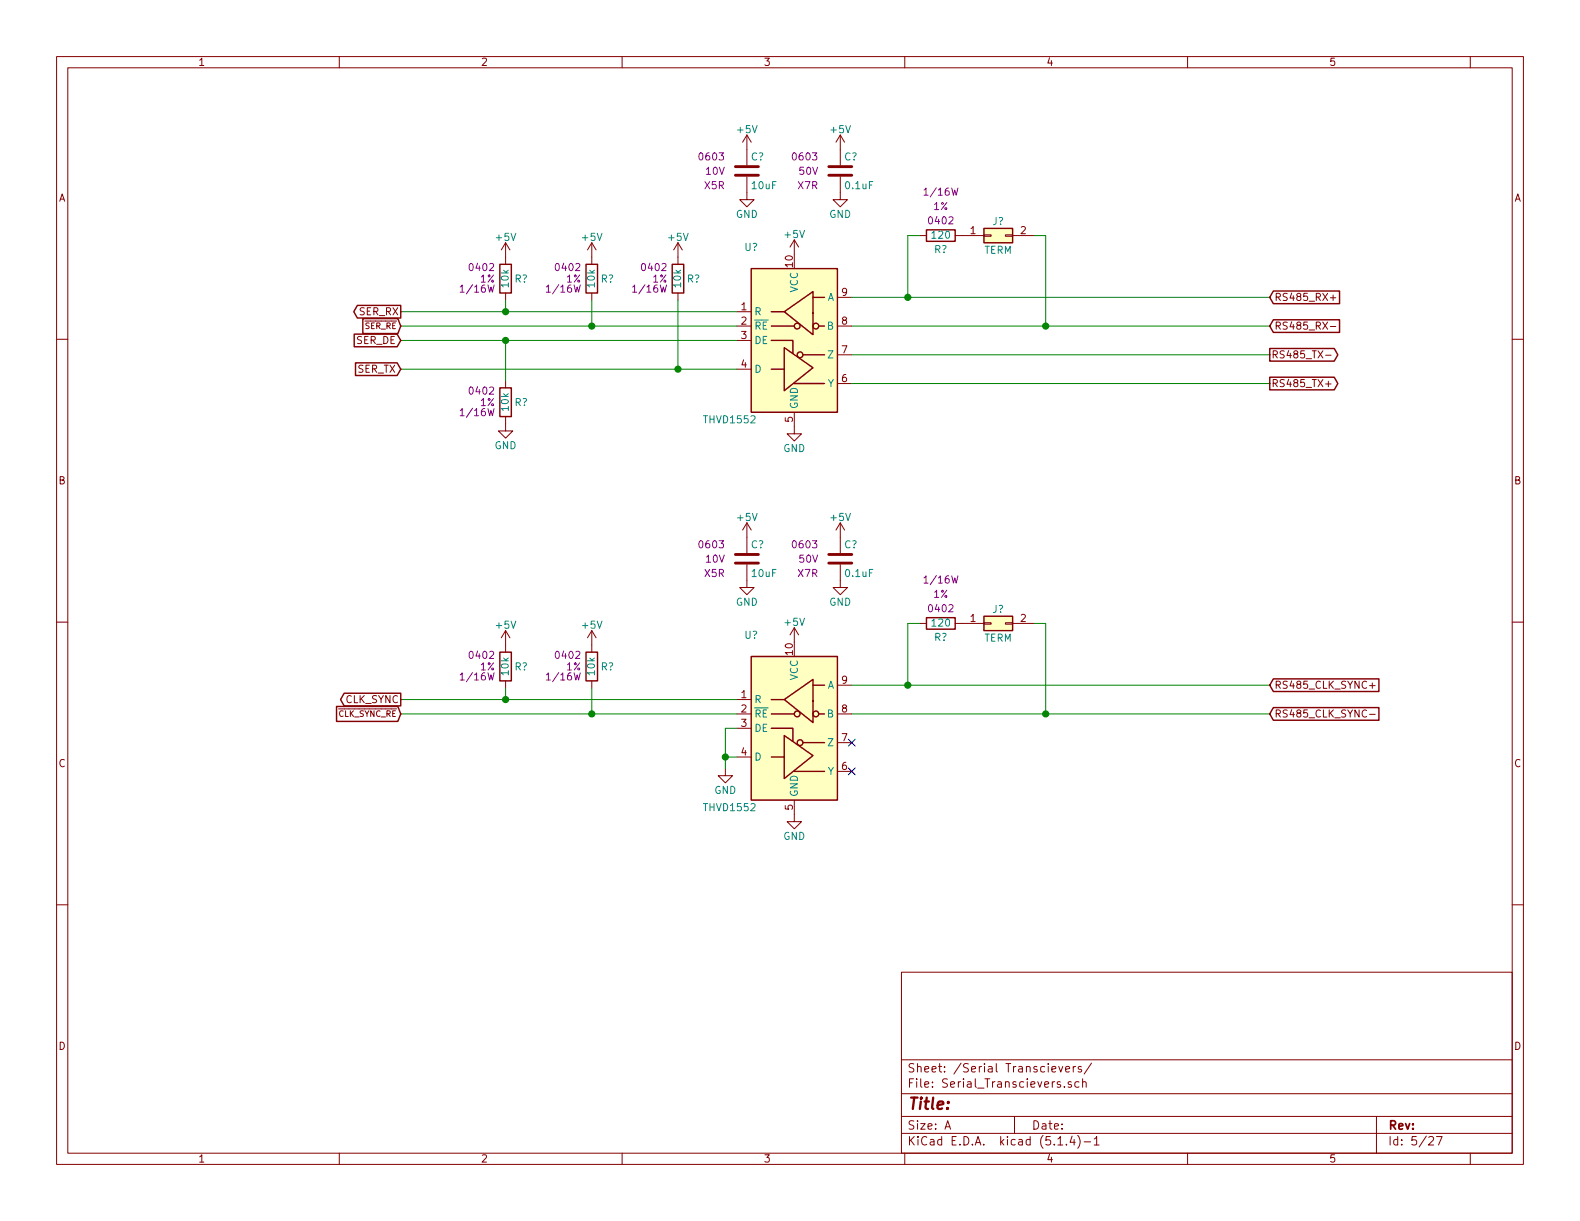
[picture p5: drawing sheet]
<svg xmlns="http://www.w3.org/2000/svg" width="279mm" height="216mm" viewBox="0 0 279 216" stroke-linecap="round" stroke-linejoin="round" font-family="sans-serif">
<g fill="none" stroke="#840000" stroke-width=".18">
<path d="M10 10h259.4v195.9h-259.4zM12 12h255.4v191.9h-255.4zM60 10v2M110 10v2M160 10v2M210 10v2M260 10v2M132.1 31.2v4.1h1.2l-1.2 1.3-1.3-1.3h1.3M132.1 23.9v5.3M132.1 23.9l-.8 1.2M132.1 23.9l.7 1.2M148.6 31.2v4.1h1.3l-1.3 1.3-1.3-1.3h1.3"/>
<path d="M148.6 23.9v5.3M148.6 23.9l-.8 1.2M148.6 23.9l.8 1.2M10 60h2M89.4 42.9l-.8 1.3M89.4 42.9v3.8M89.4 51.8v1.3M89.4 42.9l.8 1.3M104.6 42.9l-.7 1.3M104.6 42.9v3.8M104.6 51.8v1.3M104.6 42.9l.8 1.3"/>
<path d="M119.9 42.9l-.8 1.3M119.9 42.9v3.8M119.9 51.8v1.3M119.9 42.9l.7 1.3M130.3 55.1h2.5M130.3 57.7h2.5M140.5 42.4v2.6M140.5 42.4l-.8 1.3M140.5 42.4l.7 1.3M148.1 57.7h2.5M148.1 52.6h2.5M162.6 41.7h1.2"/>
<path d="M168.9 41.7h5.1M174 41.5h1.3v.3h-1.3zM177.8 41.5h1.3v.3h-1.3zM179.1 41.7h3.8M235.3 52.7h.9M235.3 57.7h.9M267.4 60h2M89.4 73.7v2.5h1.3l-1.3 1.3-1.3-1.3h1.3M89.4 67.3v1.3M130.3 60.2h2.5M130.3 65.3h2.5M140.5 72.9v3.8h1.2l-1.2 1.3-1.3-1.3h1.3"/>
<path d="M148.1 67.8h2.5M148.1 62.7h2.5M234.4 62.8h1M234.4 67.9h1M132.1 99.8v4.1h1.2l-1.2 1.3-1.3-1.3h1.3M132.1 92.5v5.3M132.1 92.5l-.8 1.2M132.1 92.5l.7 1.2M148.6 99.8v4.1h1.3l-1.3 1.3-1.3-1.3h1.3M148.6 92.5v5.3M148.6 92.5l-.8 1.2M148.6 92.5l.8 1.2"/>
<path d="M10 110h2M89.4 111.5v3.8M89.4 111.5l-.8 1.3M89.4 111.5l.8 1.3M104.6 111.5v3.8M104.6 111.5l-.7 1.3M104.6 111.5l.8 1.3M140.5 111v2.5M140.5 111l-.8 1.3M140.5 111l.7 1.3M162.6 110.2h1.2M168.9 110.2h5.1"/>
<path d="M174 110.1h1.3v.3h-1.3zM177.8 110.1h1.3v.3h-1.3zM179.1 110.2h3.8M267.4 110h2M89.4 120.4v1.3M104.6 120.4v1.3M128.3 135.9v1.3h1.2l-1.2 1.2-1.3-1.2h1.3M130.3 123.7h2.5M130.3 126.2h2.5M130.3 128.8h2.5M130.3 133.9h2.5M148.1 126.2h2.5"/>
<path d="M148.1 136.4h2.5M148.1 131.3h2.5M148.1 121.2h2.5M242.2 121.2h1M242.2 126.3h1M242.7 120.8v.9M10 160h2M140.5 141.5v3.8h1.2l-1.2 1.3-1.3-1.3h1.3M267.4 160h2M159.4 171.9h108v32h-108zM159.4 197.4h108M159.4 193.4h108"/>
<path d="M159.4 187.4h108M167.1 199.7l.5-1.5 .5 1.5M167.2 199.2h.8M179.4 197.4v3M187.2 188.6l.4 1 .3-1M188.2 192.1v.2M188.4 189.1l.8-.2-.1-.3h-.5l-.2 .2 .1 .7h.6M189.4 191.3h-.3l-.2 .2 .1 .2 .4 .1v.4h-.5M189.8 188.6v1M190.2 188.6l-.4 .2M190.8 191.3h-.4l-.3 .2v.6l.3 .2 .4-.1M191.2 188.6h-.3l-.2 .2v.2l.5 .1v.4h-.5"/>
<path d="M191.4 191.4l.2-.1h.4l.1 1M191.4 190.8v1.5M193 188l-1.3 1.9M243.4 197.4v6.5M60 203.9v2M110 203.9v2M159.4 200.4h108M160 203.9v2M187.1 202.5h.8M188.6 202.3v.2M189.6 200.9l-.4 1.1h.9M189.9 201.5v1"/>
<path d="M190.6 200.8a1.71 1.71 0 0 1 0 2.2M191.7 201.9h1.2M193.5 201.4l.4-.4v1.5M193.5 202.5h.9M210 203.9v2M252.7 201.1l.2-.1h.3l.3 .4-.9 1.1h.9M254 201h1l-.6 1.5M260 203.9v2"/>
</g>
<path d="M130 31h4.1M130 29.5h4.1M146.6 31h4M146.6 29.5h4M130 99.6h4.1M130 98h4.1M146.6 99.6h4M146.6 98h4" fill="none" stroke="#840000" stroke-width=".51"/>
<g fill="#ffffc2" stroke="#ffffc2" stroke-width=".18">
<path d="M174 40.4h5.1v2.5h-5.1z"/>
<path d="M132.8 116.1h15.3v25.4h-15.3z"/>
<path d="M174 109h5.1v2.5h-5.1z"/>
<path d="M132.8 47.5h15.3v25.4h-15.3z"/>
</g>
<g fill="none" stroke="#840000" stroke-width=".25">
<path d="M62.6 59.1h7.6l.7 1.1-.7 1.1h-7.6zM63.2 54h7.7v2.2h-7.7l-.6-1.1zM64.2 56.3h6.2l.5 1.4-.5 1.3h-6.2zM88.4 46.7h2v5.1h-2zM103.6 46.7h2.1v5.1h-2.1zM118.9 46.7h2v5.1h-2zM132.8 47.5h15.3v25.4h-15.3zM136.4 57.7h4.1M136.4 55.1h2.3M138.7 55.1l5.1-3.5v7.6zM143.8 52.6h2M144.8 57.7h1"/>
<path d="M163.8 40.6h5.1v2.1h-5.1zM174 40.4h5.1v2.5h-5.1zM225.2 51.5h11.7v2.2h-11.7l-.7-1.1zM225.2 56.5h11.7v2.3h-11.7l-.7-1.1zM62.9 64.2h7.3l.7 1.1-.7 1.1h-7.3zM88.4 68.6h2v5.1h-2zM136.4 60.2h3.8v2.3M136.4 65.3h2.3M138.7 61.5l5.1 3.5-5.1 4.1zM140.5 67.8h5.3M142 62.7h3.8M224.5 61.6h11.4l.7 1.1-.7 1.2h-11.4z"/>
<path d="M224.5 66.7h11.4l.7 1.1-.7 1.1h-11.4zM88.4 115.3h2v5.1h-2zM103.6 115.3h2.1v5.1h-2.1zM132.8 116.1h15.3v25.4h-15.3zM163.8 109.2h5.1v2.1h-5.1zM174 109h5.1v2.5h-5.1zM59.5 124.9h10.9l.5 1.3-.5 1.4h-10.9zM60.9 122.6h10v2.2h-10l-.7-1.1zM136.4 128.8h3.8v2.3M136.4 126.2h4.1M136.4 133.9h2.3M136.4 123.7h2.3"/>
<path d="M138.7 130l5.1 3.6-5.1 4.1zM138.7 123.7l5.1-3.6v7.7zM140.5 136.4h5.3M142 131.3h3.8M143.8 121.2h2M144.8 126.2h1M225.2 120h18.6v2.3h-18.6l-.7-1.1zM225.2 125.1h18.6v2.3h-18.6l-.7-1.2z"/>
<circle cx="141" cy="57.7" r=".51"/>
<circle cx="144.3" cy="57.7" r=".51"/>
<circle cx="141.5" cy="62.7" r=".51"/>
<circle cx="141" cy="126.2" r=".51"/>
<circle cx="141.5" cy="131.3" r=".51"/>
<circle cx="144.3" cy="126.2" r=".51"/>
</g>
<g fill="none" stroke="#008400" stroke-width=".18">
<path d="M70.9 57.7h59.4M70.9 55.1h59.4M89.4 53.1v2M104.6 53.1v4.6M119.9 53.1v12.2M150.6 57.7h73.9M150.6 52.6h73.9M162.6 41.7h-2.1v10.9M182.9 41.7h2v16M70.9 60.2h59.4M70.9 65.3h59.4M89.4 60.2v7.1"/>
<path d="M150.6 62.7h73.9M150.6 67.8h73.9M162.6 110.2h-2.1v11M182.9 110.2h2v16M70.9 126.2h59.4M70.9 123.7h59.4M89.4 121.7v2M104.6 121.7v4.5M128.3 133.9h2M130.3 128.8h-2v7.1M150.6 126.2h73.9M150.6 121.2h73.9"/>
</g>
<g fill="#008400" stroke="#008400" stroke-width=".25">
<circle cx="160.5" cy="52.6" r=".51"/>
<circle cx="104.6" cy="126.2" r=".51"/>
<circle cx="89.4" cy="60.2" r=".51"/>
<circle cx="184.9" cy="126.2" r=".51"/>
<circle cx="89.4" cy="123.7" r=".51"/>
<circle cx="89.4" cy="55.1" r=".51"/>
<circle cx="184.9" cy="57.7" r=".51"/>
<circle cx="104.6" cy="57.7" r=".51"/>
<circle cx="160.5" cy="121.2" r=".51"/>
<circle cx="128.3" cy="133.9" r=".51"/>
<circle cx="119.9" cy="65.3" r=".51"/>
</g>
<path d="M150 135.8l1.2 1.2M150 130.7l1.2 1.2M151.2 135.8l-1.2 1.2M151.2 130.7l-1.2 1.2" fill="none" stroke="#000084" stroke-width=".18"/>
<text font-size="2.8" fill="#840000" x="160.4" y="196.2">Title:</text>
<g font-size="2.1" fill="#840000">
<text x="160.4" y="189.6">Sheet: /Serial Transcievers/</text>
<text x="160.4" y="192.3">File: Serial_Transcievers.sch</text>
<text x="160.4" y="202.5">KiCad E.D.A. kicad (5.1.4)-1</text>
<text x="160.4" y="199.7">Size: A</text>
<text x="182.4" y="199.7">Date:</text>
<text x="245.4" y="199.7">Rev:</text>
<text x="245.4" y="202.5">Id: 5/27</text>
</g>
<g font-size="1.8" fill="#840000">
<text x="35" y="11.6">1</text>
<text x="85" y="11.6">2</text>
<text x="135" y="11.6">3</text>
<text x="185" y="11.6">4</text>
<text x="235" y="11.6">5</text>
<text x="10.4" y="35.6">A</text>
<text x="267.8" y="35.6">A</text>
<text x="171.6" y="41.4">1</text>
<text x="180.5" y="41.4">2</text>
<text x="140.2" y="47.2" transform="rotate(-90 140.2 47.2)">10</text>
<text x="148.9" y="52.3">9</text>
<text x="225.3" y="53.2">RS485_RX+</text>
<text x="63.5" y="55.8">SER_RX</text>
<text x="131.1" y="54.9">1</text>
<text x="131.1" y="57.4">2</text>
<text x="131.1" y="59.9">3</text>
<text x="148.9" y="57.4">8</text>
<text x="225.3" y="58.3">RS485_RX-</text>
<text x="63" y="60.8">SER_DE</text>
<text x="63.2" y="65.9">SER_TX</text>
<text x="131.1" y="65">4</text>
<text x="148.9" y="62.5">7</text>
<text x="224.8" y="63.4">RS485_TX-</text>
<text x="148.9" y="67.6">6</text>
<text x="224.8" y="68.5">RS485_TX+</text>
<text x="140.2" y="74.7" transform="rotate(-90 140.2 74.7)">5</text>
<text x="10.4" y="85.6">B</text>
<text x="267.8" y="85.6">B</text>
<text x="171.6" y="110">1</text>
<text x="180.5" y="110">2</text>
<text x="140.2" y="115.8" transform="rotate(-90 140.2 115.8)">10</text>
<text x="61.1" y="124.3">CLK_SYNC</text>
<text x="131.1" y="123.4">1</text>
<text x="131.1" y="126">2</text>
<text x="148.9" y="126">8</text>
<text x="148.9" y="120.9">9</text>
<text x="225.3" y="121.8">RS485_CLK_SYNC+</text>
<text x="131.1" y="128.5">3</text>
<text x="148.9" y="131.1">7</text>
<text x="225.3" y="126.9">RS485_CLK_SYNC-</text>
<text x="10.4" y="135.6">C</text>
<text x="131.1" y="133.6">4</text>
<text x="148.9" y="136.1">6</text>
<text x="267.8" y="135.6">C</text>
<text x="140.2" y="143.2" transform="rotate(-90 140.2 143.2)">5</text>
<text x="10.4" y="185.6">D</text>
<text x="267.8" y="185.6">D</text>
<text x="35" y="205.5">1</text>
<text x="85" y="205.5">2</text>
<text x="135" y="205.5">3</text>
<text x="185" y="205.5">4</text>
<text x="235" y="205.5">5</text>
</g>
<g font-size="1.8" fill="#008484">
<text x="130.5" y="23.5">+5V</text>
<text x="147" y="23.5">+5V</text>
<text x="132.8" y="28.4">C?</text>
<text x="149.3" y="28.4">C?</text>
<text x="133" y="33.5">10uF</text>
<text x="149.6" y="33.5">0.1uF</text>
<text x="130.1" y="38.5">GND</text>
<text x="146.6" y="38.5">GND</text>
<text x="175.5" y="39.8">J?</text>
<text x="87.8" y="42.6">+5V</text>
<text x="103" y="42.6">+5V</text>
<text x="118.3" y="42.6">+5V</text>
<text x="131.7" y="44.4">U?</text>
<text x="138.9" y="42.1">+5V</text>
<text x="164.9" y="42.2">120</text>
<text x="165.2" y="44.8">R?</text>
<text x="174" y="44.9">TERM</text>
<text x="90" y="50.7" transform="rotate(-90 90 50.7)">10k</text>
<text x="91" y="50">R?</text>
<text x="105.2" y="50.7" transform="rotate(-90 105.2 50.7)">10k</text>
<text x="106.2" y="50">R?</text>
<text x="120.4" y="50.7" transform="rotate(-90 120.4 50.7)">10k</text>
<text x="121.5" y="50">R?</text>
<text x="141.1" y="51.7" transform="rotate(-90 141.1 51.7)">VCC</text>
<text x="146.3" y="53.2">A</text>
<text x="133.3" y="55.8">R</text>
<text x="133.3" y="58.3">RE</text>
<text x="146.3" y="58.3">B</text>
<text x="133.3" y="60.8">DE</text>
<text x="133.3" y="65.9">D</text>
<text x="146.5" y="63.4">Z</text>
<text x="91" y="71.8">R?</text>
<text x="146.4" y="68.5">Y</text>
<text x="90" y="72.6" transform="rotate(-90 90 72.6)">10k</text>
<text x="124.7" y="74.9">THVD1552</text>
<text x="141.1" y="72.4" transform="rotate(-90 141.1 72.4)">GND</text>
<text x="87.5" y="79.4">GND</text>
<text x="138.5" y="79.9">GND</text>
<text x="130.5" y="92.1">+5V</text>
<text x="147" y="92.1">+5V</text>
<text x="132.8" y="97">C?</text>
<text x="149.3" y="97">C?</text>
<text x="130.1" y="107.1">GND</text>
<text x="133" y="102">10uF</text>
<text x="146.6" y="107.1">GND</text>
<text x="149.6" y="102">0.1uF</text>
<text x="87.8" y="111.2">+5V</text>
<text x="103" y="111.2">+5V</text>
<text x="131.7" y="113">U?</text>
<text x="138.9" y="110.7">+5V</text>
<text x="164.9" y="110.8">120</text>
<text x="165.2" y="113.3">R?</text>
<text x="174" y="113.5">TERM</text>
<text x="175.5" y="108.4">J?</text>
<text x="90" y="119.3" transform="rotate(-90 90 119.3)">10k</text>
<text x="91" y="118.5">R?</text>
<text x="105.2" y="119.3" transform="rotate(-90 105.2 119.3)">10k</text>
<text x="106.2" y="118.5">R?</text>
<text x="133.3" y="124.3">R</text>
<text x="141.1" y="120.3" transform="rotate(-90 141.1 120.3)">VCC</text>
<text x="146.3" y="121.8">A</text>
<text x="133.3" y="126.9">RE</text>
<text x="133.3" y="129.4">DE</text>
<text x="146.3" y="126.9">B</text>
<text x="146.5" y="132">Z</text>
<text x="133.3" y="134.5">D</text>
<text x="146.4" y="137">Y</text>
<text x="124.7" y="143.4">THVD1552</text>
<text x="126.3" y="140.4">GND</text>
<text x="141.1" y="141" transform="rotate(-90 141.1 141)">GND</text>
<text x="138.5" y="148.5">GND</text>
</g>
<g font-size="1.8" fill="#840084">
<text x="123.8" y="28.4">0603</text>
<text x="140.3" y="28.4">0603</text>
<text x="124.6" y="33.5">X5R</text>
<text x="124.9" y="30.9">10V</text>
<text x="141.1" y="33.5">X7R</text>
<text x="141.4" y="30.9">50V</text>
<text x="163.8" y="34.6">1/16W</text>
<text x="164.4" y="39.7">0402</text>
<text x="165.1" y="37.1">1%</text>
<text x="83.2" y="47.9">0402</text>
<text x="98.4" y="47.9">0402</text>
<text x="113.7" y="47.9">0402</text>
<text x="81.8" y="51.7">1/16W</text>
<text x="84.9" y="50">1%</text>
<text x="97.1" y="51.7">1/16W</text>
<text x="100.2" y="50">1%</text>
<text x="112.3" y="51.7">1/16W</text>
<text x="115.4" y="50">1%</text>
<text x="83.2" y="69.8">0402</text>
<text x="84.9" y="71.8">1%</text>
<text x="81.8" y="73.6">1/16W</text>
<text x="123.8" y="97">0603</text>
<text x="124.9" y="99.5">10V</text>
<text x="140.3" y="97">0603</text>
<text x="141.4" y="99.5">50V</text>
<text x="124.6" y="102">X5R</text>
<text x="141.1" y="102">X7R</text>
<text x="163.8" y="103.2">1/16W</text>
<text x="165.1" y="105.7">1%</text>
<text x="164.4" y="108.3">0402</text>
<text x="83.2" y="116.5">0402</text>
<text x="84.9" y="118.5">1%</text>
<text x="98.4" y="116.5">0402</text>
<text x="100.2" y="118.5">1%</text>
<text x="81.8" y="120.3">1/16W</text>
<text x="97.1" y="120.3">1/16W</text>
</g>
<g font-size="1.4" fill="#840000">
<text x="64.5" y="58.2">SER_RE</text>
<text x="59.8" y="126.7">CLK_SYNC_RE</text>
</g>
</svg>
